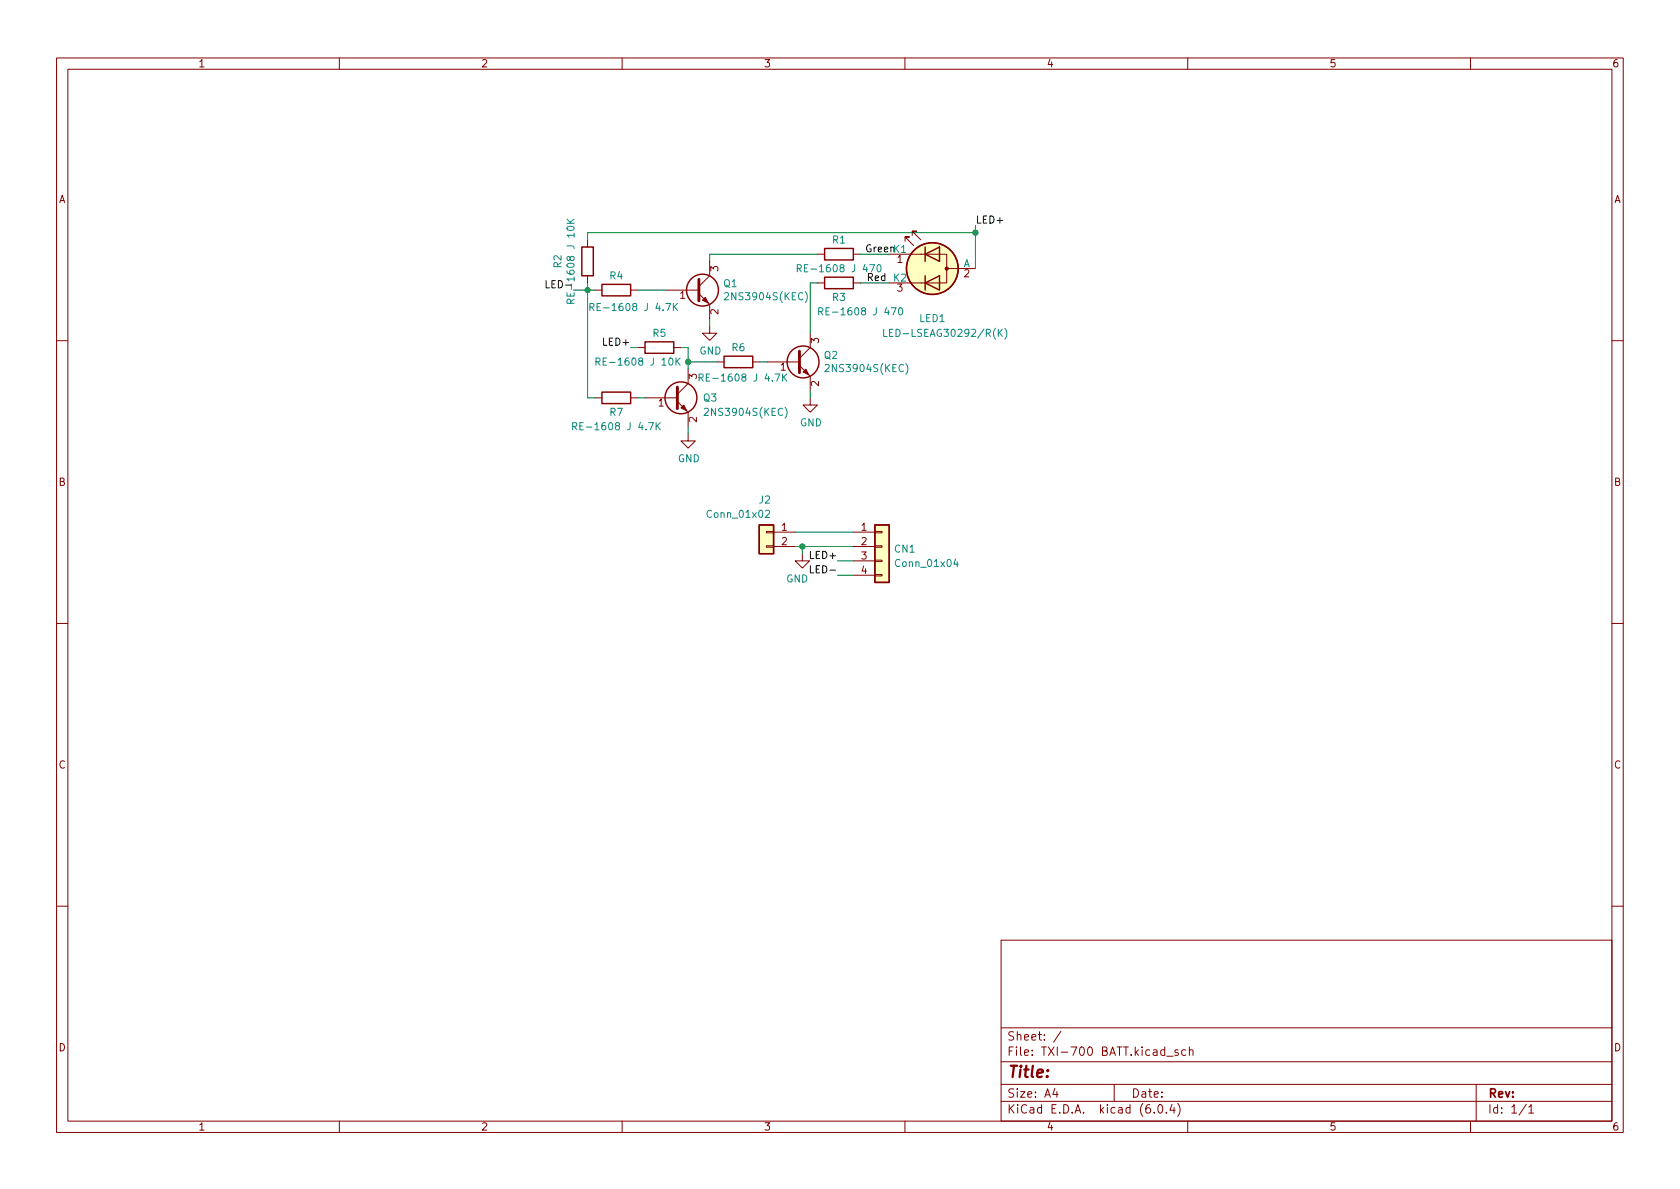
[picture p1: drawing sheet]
<svg xmlns="http://www.w3.org/2000/svg" width="297mm" height="210mm" viewBox="0 0 297 210" stroke-linecap="round" stroke-linejoin="round" font-family="sans-serif">
<g fill="none" stroke="#840000" stroke-width=".18">
<path d="M10 10.2h277v190.1h-277zM12 12.2h273v186.1h-273zM60 10.2v2M110 10.2v2M160 10.2v2M210 10.2v2M260 10.2v2M103.9 42.4v1.3M103.9 48.8v1.2M105.2 51.3h1.2M111.5 51.3h1.3M117.9 51.3h5.7"/>
<path d="M123.6 51.9l1.9 1.9v2.6M125.5 57.7v1.2h1.2l-1.2 1.3-1.3-1.3h1.3M125.5 46.2v2.6l-1.9 1.9M143.3 58.9v2.6l-1.9 1.9M144.5 50h1.3M144.5 45h1.3M150.9 50h1.2M150.9 45h1.2M157.2 50h5.7M157.2 45h5.7M160 42.7v-.8h.8h-.8l1.5 1.5M161.3 41.7v-.8h.8h-.8l1.5 1.5"/>
<path d="M162.8 45h4.6v5h-4.6M167.4 47.5h5.1M10 60.2h2M105.2 70.4h1.2M111.5 70.4h1.3M112.8 61.5h1.2M114 70.4h5.8M119.1 61.5h1.3M119.8 71l1.9 1.9v2.5M121.7 76.7v1.3h1.2l-1.2 1.2-1.3-1.2h1.3M121.7 65.3v2.5l-1.9 1.9M126.7 64h1.3"/>
<path d="M133.1 64h1.3M135.6 64h5.8M141.4 64.6l1.9 1.9v2.6M143.3 70.4v1.2h1.2l-1.2 1.3-1.3-1.3h1.3M285 60.2h2M135.5 96.5h1.3v.3h-1.3zM135.5 94h1.3v.2h-1.3zM136.8 94.1h3.8M136.8 96.6h3.8M141.9 97.9v1.3h-1.3l1.3 1.3 1.2-1.3h-1.2M150.9 94.1h3.8M150.9 96.6h3.8"/>
<path d="M150.9 99.2h3.8M154.7 99.1h1.3v.2h-1.3zM154.7 96.5h1.3v.3h-1.3zM154.7 94h1.3v.2h-1.3zM10 110.2h2M150.9 101.7h3.8M154.7 101.6h1.3v.2h-1.3zM285 110.2h2M10 160.2h2M177 166.3h108v32h-108zM285 160.2h2M60 198.3v2"/>
<path d="M110 198.3v2M160 198.3v2M177 194.8h108M177 191.8h108M177 187.8h108M177 181.8h108M186.5 192.5l-.4 1h1M186.9 193v1M187.6 182.4l-1.3 1.9M197 191.8v3M204.1 196.7v.1M204.9 195.4l.2-.1a.81 .81 0 0 1 .6 .7 .81 .81 0 0 1-.3 .8h-.2a.81 .81 0 0 1-.6-.6 .81 .81 0 0 1 .3-.8z"/>
<path d="M206.2 196.7v.1M206.3 186.8h1.1M207.2 195.3l-.3 1h.9M207.6 195.8v1M208.2 195.1a1.72 1.72 0 0 1 0 2.3M208.3 185.7l-.4-.1-.2 .2 .1 .3 .5 .1v.4h-.6M209.6 185.7l-.4-.1-.3 .3v.4l.2 .3h.5M210 198.3v2M210.3 185.8l.2-.2 .4 .1v.9M210.3 185.1v1.5M260 198.3v2M261 191.8v6.5"/>
<path d="M269.9 195.3l-1.3 1.9M270.3 195.8l.4-.5v1.5M270.3 196.8h.9"/>
</g>
<g fill="none" stroke="#840000" stroke-width=".25">
<path d="M102.9 43.7h2v5.1h-2zM106.4 50.3h5.1v2h-5.1zM145.8 49h5.1v2h-5.1zM145.8 43.9h5.1v2.1h-5.1zM163.6 50l2.5-1.2v2.5zM163.6 45l2.5-1.3v2.5zM163.6 43.7v2.5M163.6 48.8v2.5M106.4 69.3h5.1v2.1h-5.1zM114 60.4h5.1v2.1h-5.1zM128 63h5.1v2h-5.1zM134.2 92.8h2.6v5.1h-2.6z"/>
<path d="M154.7 92.8h2.5v10.2h-2.5z"/>
<circle cx="124.2" cy="51.3" r="2.82"/>
<circle cx="164.8" cy="47.5" r="4.6"/>
<circle cx="120.4" cy="70.4" r="2.82"/>
<circle cx="142" cy="64" r="2.82"/>
</g>
<g fill="none" stroke="#008484" stroke-width=".18">
<path d="M100.2 39.5h1.3M100.2 38.8l.8 .7M101.5 38.8l-.7 .5M100.9 53.6l-.1-.6-.1-.1-.3 .1-.2 .6h1.3M101.5 52.9l-.6 .4M104.3 54.3h.6l.1-.2v-.3l-.7-.1v1.2M104.6 54.3l.4 .6M119.1 53.7v1.2M119.2 54.2l.6 .7M119.8 53.7l-.7 .7M128.1 51.9l.5-.2 .2 .4-.8 .9h.8M141 47.5l.6-.1 .1-.2-.1-.3-.6-.1v1.3"/>
<path d="M141.3 47.5l.4 .6M142.4 51.6a1.46 1.46 0 0 1 0 1.9M144.8 55.1l.6-.1 .1-.2-.1-.3-.6-.1v1.3M145.1 55.1l.4 .6M155.2 46.9l.2-.1a.68 .68 0 0 1 .4 .6 .68 .68 0 0 1-.4 .7l-.2-.2-.2-.3zM156.2 58.2v1.3h.7M159 54.5l.2-.1a.68 .68 0 0 1 .4 .7 .68 .68 0 0 1-.4 .6l-.2-.1-.1-.4zM176.7 58.8l.5 .7M177.2 58.2l-.7 .8M177.7 58a1.46 1.46 0 0 1 0 2M101.3 75.4l.6-.1 .1-.1-.1-.3-.6-.2v1.3M101.6 75.4l.4 .6"/>
<path d="M105.4 64l.6-.1 .1-.2-.1-.3-.6-.1v1.3M105.7 64l.4 .6M116 74.7v1.3M116.2 75.3l.5 .7M116.7 74.7l-.7 .8M119.5 63.3v1.3M119.7 63.9l.5 .7M120.2 63.3l-.7 .7M123.6 66.8l.6-.1 .1-.2v-.3l-.7-.1v1.3M123.9 66.8l.4 .6M124.5 72.3l.5-.1 .3 .4-.8 .9h.8M138.4 66.1v1.3"/>
<path d="M138.5 66.7l.6 .7M138.8 72a1.46 1.46 0 0 1 0 2M139.1 66.1l-.7 .8M145.9 64.6l.5-.2 .2 .4-.8 .9h.8M160.2 64.3a1.46 1.46 0 0 1 0 1.9M135.4 90.4l.4-.2 .3 .4-.8 .9h.8M169 98.9l-.3 .9h.7M169.3 99.3v.9"/>
</g>
<g fill="#ffffc2" stroke="#ffffc2" stroke-width=".18">
<path d="M154.7 92.8h2.5v10.2h-2.5z"/>
<path d="M134.2 92.8h2.6v5.1h-2.6z"/>
<circle cx="164.8" cy="47.5" r="4.6"/>
</g>
<path d="M123.6 49.4v3.8M119.8 68.4v3.9M141.4 62.1v3.8" fill="none" stroke="#840000" stroke-width=".51"/>
<g fill="#840000" stroke="#840000" stroke-width=".18">
<path d="M142 65.8l.5-.5 .5 1z"/>
<path d="M120.4 72.1l.5-.5 .5 1z"/>
<path d="M124.2 53.1l.5-.5 .5 1z"/>
<circle cx="167.4" cy="47.5" r=".28"/>
</g>
<path d="M96.6 49.6v1.3h.6M143.3 100v1.3h.6" fill="none" stroke="#000" stroke-width=".18"/>
<g fill="none" stroke="#008400" stroke-width=".18">
<path d="M172.5 39.9v7.6M101.3 51.3h3.9M103.9 50v20.4h1.3M112.8 51.3h5.1M125.5 56.4v1.3M144.5 50h-1.2v8.9M144.5 45h-19v1.2M152.1 50h5.1M152.1 45h5.1M172.5 41.1h-68.6v1.3M111.5 61.5h1.3M112.8 70.4h1.2"/>
<path d="M120.4 61.5h1.3v3.8M121.7 64h5M121.7 75.4v1.3M134.4 64h1.2M143.3 69.1v1.3M140.6 96.6h10.3M140.6 94.1h10.3M141.9 96.6v1.3M148.1 99.2h2.8M148.1 101.7h2.8"/>
</g>
<g fill="#008400" stroke="#008400" stroke-width=".18">
<circle cx="103.9" cy="51.3" r=".46"/>
<circle cx="121.7" cy="64" r=".46"/>
<circle cx="172.5" cy="41.1" r=".46"/>
<circle cx="141.9" cy="96.6" r=".46"/>
</g>
<text font-size="2.8" fill="#840000" x="178" y="190.6">Title:</text>
<g font-size="2.1" fill="#840000">
<text x="178" y="184">Sheet: /</text>
<text x="178" y="186.7">File: TXI-700 BATT.kicad_sch</text>
<text x="178" y="196.9">KiCad E.D.A. kicad (6.0.4)</text>
<text x="178" y="194.1">Size: A4</text>
<text x="200" y="194.1">Date:</text>
<text x="263" y="194.1">Rev:</text>
<text x="263" y="196.9">Id: 1/1</text>
</g>
<g font-size="1.8" fill="#840000">
<text x="35" y="11.9">1</text>
<text x="85" y="11.9">2</text>
<text x="135" y="11.9">3</text>
<text x="185" y="11.9">4</text>
<text x="235" y="11.9">5</text>
<text x="285" y="11.9">6</text>
<text x="10.3" y="35.9">A</text>
<text x="285.3" y="35.9">A</text>
<text x="127" y="48" transform="rotate(-90 127 48)">3</text>
<text x="158.6" y="46.5">1</text>
<text x="120.2" y="52.8">1</text>
<text x="158.6" y="51.6">3</text>
<text x="170.5" y="49">2</text>
<text x="127" y="55.6" transform="rotate(-90 127 55.6)">2</text>
<text x="138" y="65.5">1</text>
<text x="144.8" y="60.7" transform="rotate(-90 144.8 60.7)">3</text>
<text x="116.4" y="71.9">1</text>
<text x="123.2" y="67" transform="rotate(-90 123.2 67)">3</text>
<text x="144.8" y="68.3" transform="rotate(-90 144.8 68.3)">2</text>
<text x="123.2" y="74.7" transform="rotate(-90 123.2 74.7)">2</text>
<text x="10.3" y="85.9">B</text>
<text x="285.3" y="85.9">B</text>
<text x="138.2" y="93.8">1</text>
<text x="152.3" y="93.8">1</text>
<text x="138.2" y="96.4">2</text>
<text x="152.3" y="96.4">2</text>
<text x="152.3" y="98.9">3</text>
<text x="152.3" y="101.5">4</text>
<text x="10.3" y="135.9">C</text>
<text x="285.3" y="135.9">C</text>
<text x="10.3" y="185.9">D</text>
<text x="285.3" y="185.9">D</text>
<text x="35" y="199.9">1</text>
<text x="85" y="199.9">2</text>
<text x="135" y="199.9">3</text>
<text x="185" y="199.9">4</text>
<text x="235" y="199.9">5</text>
<text x="285" y="199.9">6</text>
</g>
<g font-size="1.8">
<text x="172.5" y="39.5">LED+</text>
<text x="152.9" y="44.6">GreenK1</text>
<text x="97.2" y="51">LED-</text>
<text x="153.2" y="49.7">Red</text>
<text x="106.9" y="61.1">LED+</text>
<text x="143.5" y="98.8">LED+</text>
<text x="144" y="101.4">LED-</text>
</g>
<g font-size="1.8" fill="#008484">
<text x="99.3" y="47.4" transform="rotate(-90 99.3 47.4)">R2</text>
<text x="147.2" y="43">R1</text>
<text x="170.3" y="47.2">A</text>
<text x="101.6" y="52.3" transform="rotate(-90 101.6 52.3)">RE-1608 J 10K</text>
<text x="107.8" y="49.4">R4</text>
<text x="128" y="50.8">Q1</text>
<text x="128.7" y="53.1">2NS3904S(KEC)</text>
<text x="142.4" y="48.1">RE-1608 J 470</text>
<text x="147.2" y="53.2">R3</text>
<text x="158" y="49.8">K2</text>
<text x="105.7" y="55">RE-1608 J 4.7K</text>
<text x="115.5" y="59.6">R5</text>
<text x="146.2" y="55.7">RE-1608 J 470</text>
<text x="157.5" y="59.6">LED-LSEAG30292/R(K)</text>
<text x="162.6" y="56.9">LED1</text>
<text x="106.7" y="64.6">RE-1608 J 10K</text>
<text x="123.6" y="62.7">GND</text>
<text x="129.4" y="62.1">R6</text>
<text x="145.7" y="63.5">Q2</text>
<text x="146.5" y="65.8">2NS3904S(KEC)</text>
<text x="124.4" y="71">Q3</text>
<text x="125" y="67.5">RE-1608 J 4.7K</text>
<text x="102.6" y="76.1">RE-1608 J 4.7K</text>
<text x="107.8" y="73.5">R7</text>
<text x="125.1" y="73.5">2NS3904S(KEC)</text>
<text x="141.4" y="75.4">GND</text>
<text x="119.8" y="81.7">GND</text>
<text x="134.2" y="89">J2</text>
<text x="125.3" y="91.6">Conn_01x02</text>
<text x="158.2" y="97.7">CN1</text>
<text x="158.6" y="100.2">Conn_01x04</text>
<text x="139" y="103">GND</text>
</g>
</svg>
